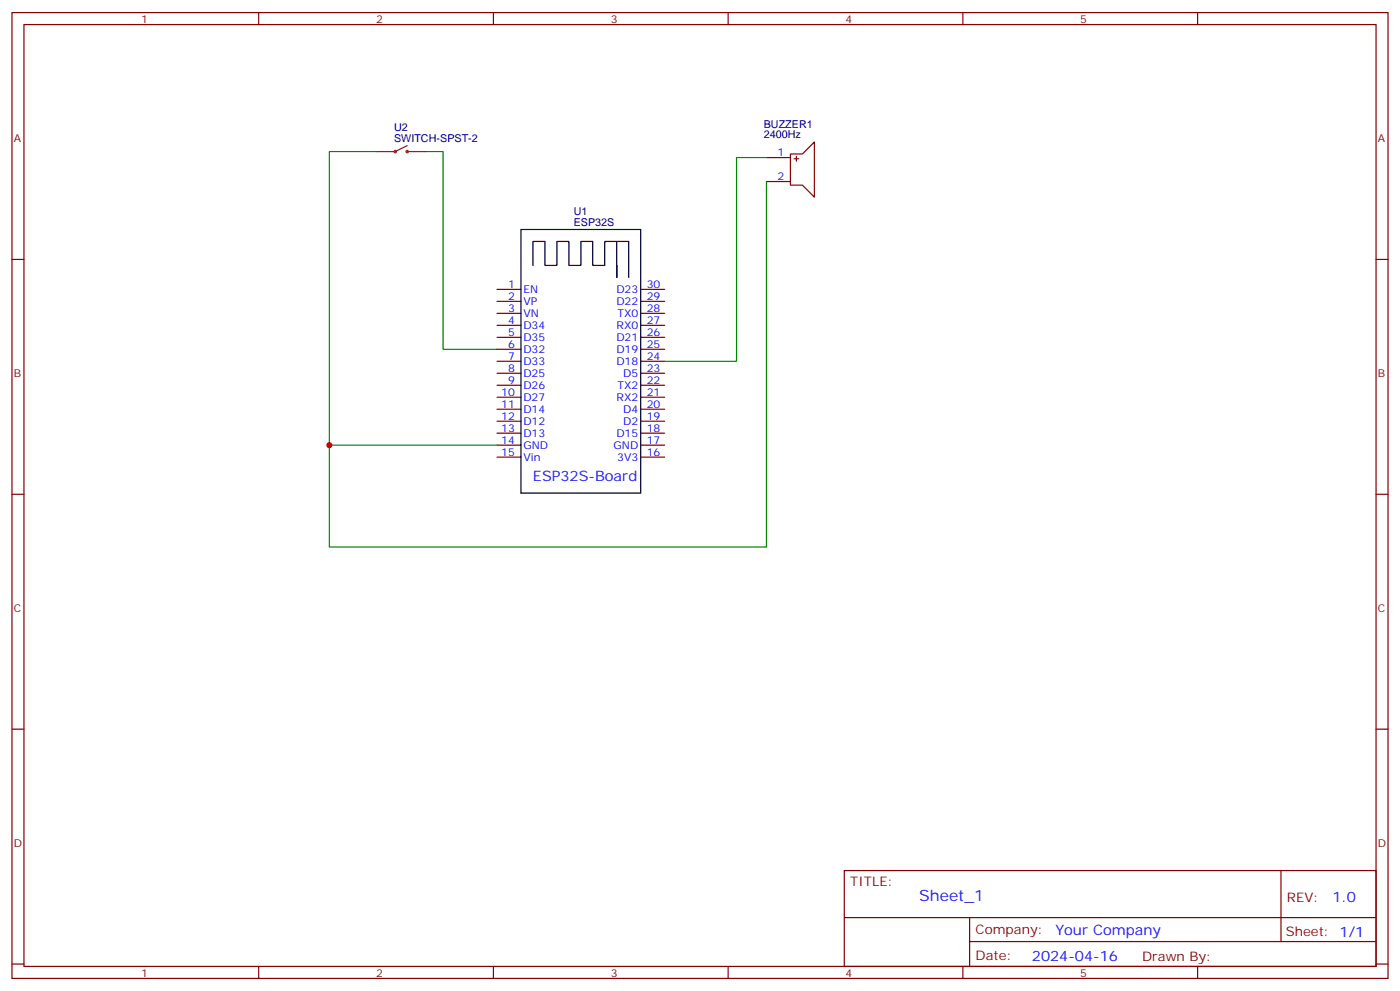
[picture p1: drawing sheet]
<svg xmlns="http://www.w3.org/2000/svg" width="412mm" height="292mm" viewBox="0 0 412 292" stroke-linecap="round" stroke-linejoin="round" font-family="sans-serif">
<g fill="none" stroke="#870000" stroke-width=".35">
<path d="M3.5 3.7h405.4v284.3h-405.4zM7.1 7.2h398.2v277.3h-398.2zM76.2 3.7v3.5M145.3 3.7v3.5M214.5 3.7v3.5M283.6 3.7v3.5M352.8 3.7v3.5M225.8 46.4h7M225.8 53.4h7M232.8 45.3h3.6l3.5-3.5v16.2l-3.5-3.5h-3.6zM233.9 46.7h1.4M234.6 46v1.4"/>
<path d="M3.5 76.4h3.6M405.3 76.4h3.6M146.4 85.2h7.1M146.4 88.7h7.1M146.4 92.3h7.1M146.4 95.8h7.1M146.4 99.3h7.1M188.7 85.2h7.1M188.7 88.7h7.1M188.7 92.3h7.1M188.7 95.8h7.1M188.7 99.3h7.1"/>
<path d="M146.4 102.8h7.1M146.4 106.4h7.1M146.4 109.9h7.1M146.4 113.4h7.1M146.4 116.9h7.1M188.7 102.8h7.1M188.7 106.4h7.1M188.7 109.9h7.1M188.7 113.4h7.1M188.7 116.9h7.1M146.4 120.5h7.1M146.4 124h7.1"/>
<path d="M146.4 127.5h7.1M146.4 131.1h7.1M146.4 134.6h7.1M188.7 120.5h7.1M188.7 124h7.1M188.7 127.5h7.1M188.7 131.1h7.1M188.7 134.6h7.1M3.5 145.5h3.6M405.3 145.5h3.6M3.5 214.7h3.6M405.3 214.7h3.6"/>
<path d="M248.7 256.3h156.6v28.2h-156.6zM377.3 256.3v20.9M248.7 270.1h156.5M285.6 277.2h119.6M285.6 270.1v14.2M3.5 283.8h3.6M76.2 284.5v3.5M145.3 284.5v3.5M214.5 284.5v3.5M283.6 284.5v3.5M352.8 284.5v3.5M405.3 283.8h3.6"/>
</g>
<path d="M111.1 44.6h-14.1v86.5h49.4M125.2 44.6h5.3v58.2h15.9M225.8 46.4h-8.8v60h-21.2M225.8 53.4v107.6h-128.8v-29.9" fill="none" stroke="#008700" stroke-width=".35"/>
<path d="M153.5 67.6h35.2v77.6h-35.2zM157 78.1v-7h3.5v7h3.5v-7h3.6v7h3.5v-7h3.5v7h3.6v-7h3.5v10.6v-3.6M181.7 71.1h3.5v10.6" fill="none" stroke="#000" stroke-width=".35"/>
<g fill="none" stroke="#8c2424" stroke-width=".35">
<path d="M111.1 44.6h5M119.9 42.9l-3.5 1.7M119.9 44.6h5.3"/>
<circle cx="116.4" cy="44.6" r=".35"/>
<circle cx="119.9" cy="44.6" r=".35"/>
</g>
<circle cx="97" cy="131.1" r=".88" fill="#c00"/>
<text font-size="4.6" fill="#00f" x="270.8" y="265.3">Sheet_1</text>
<g font-size="4.2" fill="#00f">
<text x="157" y="141.6">ESP32S-Board</text>
<text x="392.5" y="265.6">1.0</text>
<text x="310.9" y="275.1">Your Company</text>
<text x="304" y="282.9">2024-04-16</text>
</g>
<g font-size="3.9" fill="#800">
<text x="250.5" y="260.9">TITLE:</text>
<text x="379.1" y="265.6">REV:</text>
<text x="287.4" y="275.1">Company:</text>
<text x="378.7" y="275.7">Sheet: 1/1</text>
<text x="287.4" y="282.8">Date:</text>
<text x="336.4" y="282.8">Drawn By:</text>
</g>
<g font-size="3.2" fill="#800">
<text x="41.6" y="6.7">1</text>
<text x="110.8" y="6.7">2</text>
<text x="179.9" y="6.7">3</text>
<text x="249.1" y="6.7">4</text>
<text x="318.2" y="6.7">5</text>
<text x="4.1" y="41.8">A</text>
<text x="405.9" y="41.8">A</text>
<text x="4.1" y="110.9">B</text>
<text x="405.9" y="110.9">B</text>
<text x="4.1" y="180.1">C</text>
<text x="405.9" y="180.1">C</text>
<text x="4.1" y="249.2">D</text>
<text x="405.9" y="249.2">D</text>
<text x="41.6" y="287.5">1</text>
<text x="110.8" y="287.5">2</text>
<text x="179.9" y="287.5">3</text>
<text x="249.1" y="287.5">4</text>
<text x="318.2" y="287.5">5</text>
</g>
<g font-size="3.2" fill="#000080">
<text x="116.1" y="41.8">SWITCH-SPST-2</text>
<text x="116.1" y="38.6">U2</text>
<text x="225" y="40.7">2400Hz</text>
<text x="225" y="37.6">BUZZER1</text>
<text x="169" y="63.3">U1</text>
<text x="169" y="66.5">ESP32S</text>
</g>
<g font-size="3.2" fill="#00f">
<text x="229.1" y="46">1</text>
<text x="229.1" y="53.1">2</text>
<text x="149.7" y="84.8">1</text>
<text x="149.7" y="88.4">2</text>
<text x="154.2" y="86.3">EN</text>
<text x="154.2" y="89.8">VP</text>
<text x="181.6" y="89.8">D22</text>
<text x="181.6" y="86.3">D23</text>
<text x="190.5" y="88.4">29</text>
<text x="190.5" y="84.8">30</text>
<text x="149.7" y="91.9">3</text>
<text x="149.7" y="95.4">4</text>
<text x="154.2" y="93.3">VN</text>
<text x="181.9" y="93.3">TX0</text>
<text x="190.5" y="95.4">27</text>
<text x="190.5" y="91.9">28</text>
<text x="149.7" y="99">5</text>
<text x="154.2" y="96.8">D34</text>
<text x="154.2" y="100.4">D35</text>
<text x="181.6" y="100.4">D21</text>
<text x="181.6" y="96.8">RX0</text>
<text x="190.5" y="99">26</text>
<text x="149.7" y="102.5">6</text>
<text x="149.7" y="106">7</text>
<text x="154.2" y="103.9">D32</text>
<text x="154.2" y="107.4">D33</text>
<text x="181.6" y="107.4">D18</text>
<text x="181.6" y="103.9">D19</text>
<text x="190.5" y="106">24</text>
<text x="190.5" y="102.5">25</text>
<text x="149.7" y="109.5">8</text>
<text x="149.7" y="113.1">9</text>
<text x="154.2" y="110.9">D25</text>
<text x="183.6" y="110.9">D5</text>
<text x="190.5" y="113.1">22</text>
<text x="190.5" y="109.5">23</text>
<text x="147.7" y="116.6">10</text>
<text x="154.2" y="114.5">D26</text>
<text x="154.2" y="118">D27</text>
<text x="181.6" y="118">RX2</text>
<text x="181.9" y="114.5">TX2</text>
<text x="190.5" y="116.6">21</text>
<text x="147.7" y="120.1">11</text>
<text x="147.7" y="123.6">12</text>
<text x="154.2" y="121.5">D14</text>
<text x="154.2" y="125.1">D12</text>
<text x="183.6" y="125.1">D2</text>
<text x="183.6" y="121.5">D4</text>
<text x="190.5" y="123.6">19</text>
<text x="190.5" y="120.1">20</text>
<text x="147.7" y="127.2">13</text>
<text x="147.7" y="130.7">14</text>
<text x="154.2" y="128.6">D13</text>
<text x="181.6" y="128.6">D15</text>
<text x="190.5" y="130.7">17</text>
<text x="190.5" y="127.2">18</text>
<text x="147.7" y="134.2">15</text>
<text x="154.2" y="132.1">GND</text>
<text x="154.2" y="135.6">Vin</text>
<text x="180.7" y="132.1">GND</text>
<text x="181.8" y="135.6">3V3</text>
<text x="190.5" y="134.2">16</text>
</g>
</svg>
